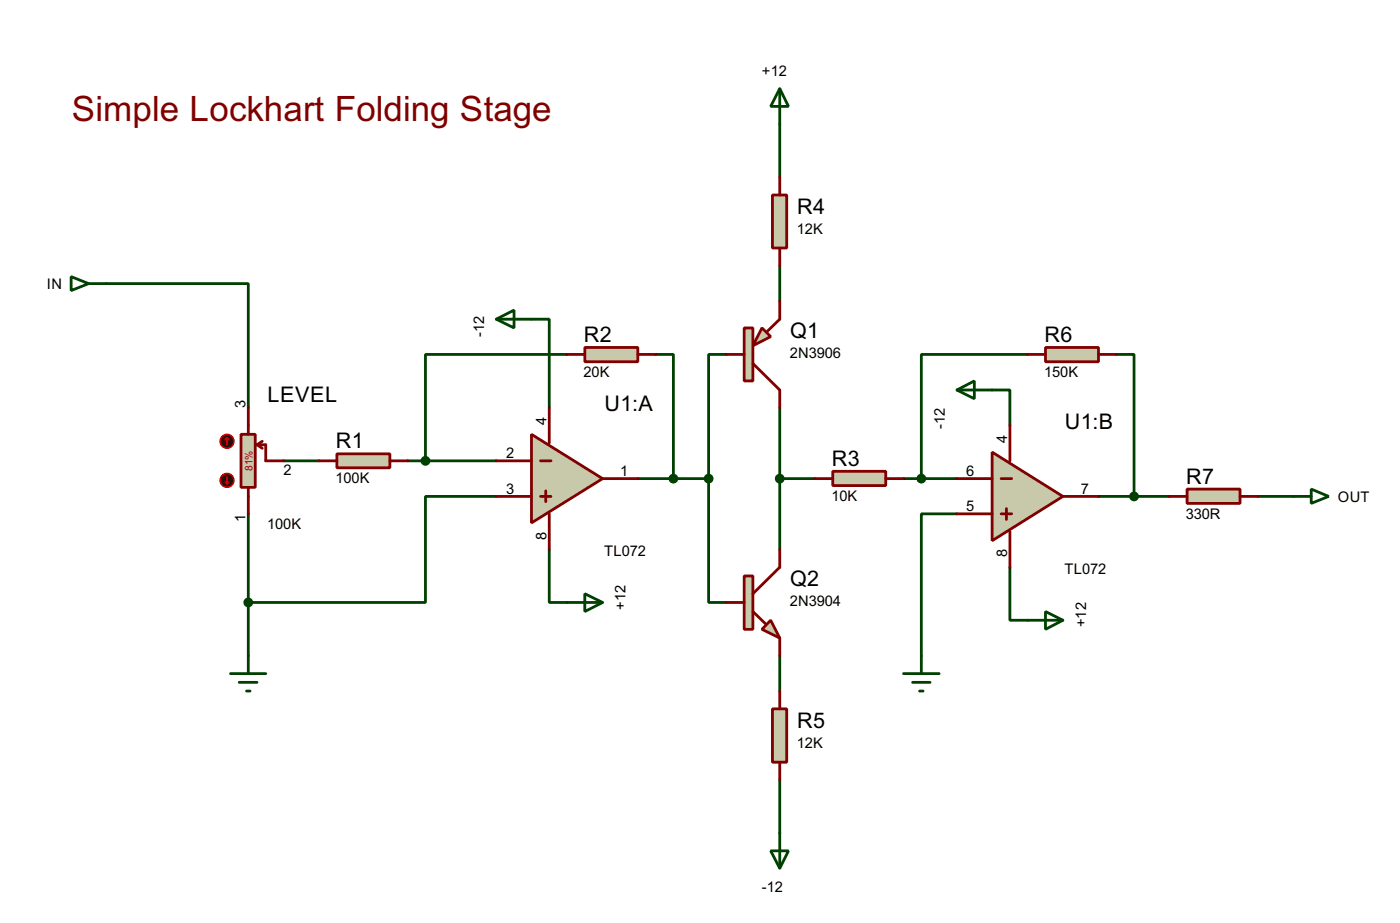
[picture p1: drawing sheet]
<svg xmlns="http://www.w3.org/2000/svg" width="201mm" height="132mm" viewBox="0 0 201 132" stroke-linecap="round" stroke-linejoin="round" font-family="sans-serif">
<g fill="none" stroke="#004000" stroke-width=".4">
<path d="M111.8 17.8v7.6M111.8 38.1v5.1M15.3 40.7h20.3v17.8M76.2 45.8h2.6v12.7M81.3 50.8h-20.3v15.3M94 50.8h2.6v17.8M104.2 50.8h-2.6v17.8M111.8 58.5v20.3M142.3 55.9h2.5v5.1M147.4 50.8h-15.3v17.8M160.1 50.8h2.5v20.4M35.6 73.7v20.3"/>
<path d="M40.7 66.1h5.1M58.5 66.1h12.7M71.2 71.2h-10.2v15.2h-25.4M78.8 78.8v7.6h2.5M91.5 68.6h10.1M101.6 68.6v17.8h2.6M111.8 68.6h5.1M129.6 68.6h7.6M137.2 73.7h-5.1v20.3M157.5 71.2h10.2M180.4 71.2h5.1M111.8 94v5.1"/>
<path d="M144.8 81.3v7.6h2.6M111.8 111.8v7.6"/>
</g>
<path d="M34.6 62.3h2v7.6h-2z" fill="#c8c8aa" stroke="#800000" stroke-width=".4"/>
<path d="M35.6 58.5v3.8M35.6 69.9v3.8M36.9 63.8l.7 .5M36.9 63.8h1.2v2.3h2.6M37.6 63.3l-.7 .5" fill="none" stroke="#800000" stroke-width=".4"/>
<circle cx="32.5" cy="63.3" r="1" fill="#400000" stroke="#f00" stroke-width=".2"/>
<path d="M32.6 62.8l-.3 .2M32.6 62.8l.2 .2M32.6 62.8v1" fill="none" stroke="#f00" stroke-width=".2"/>
<circle cx="32.5" cy="68.9" r="1" fill="#400000" stroke="#f00" stroke-width=".2"/>
<path d="M32.3 69.1l.3 .3M32.6 68.4v1M32.8 69.1l-.2 .3" fill="none" stroke="#f00" stroke-width=".2"/>
<path d="M48.3 65.1h7.6v2h-7.6z" fill="#c8c8aa" stroke="#800000" stroke-width=".4"/>
<path d="M45.8 66.1h2.5M55.9 66.1h2.6" fill="none" stroke="#800000" stroke-width=".4"/>
<path d="M10.2 39.7l2.5 1-2.5 1zM12.7 40.7h2.6M33.1 96.6h5M34.3 97.8h2.6M35.4 99.1h.5M35.6 94v2.6" fill="none" stroke="#004000" stroke-width=".4"/>
<path d="M76.2 62.3l10.2 6.3-10.2 6.4z" fill="#c8c8aa" stroke="#800000" stroke-width=".4"/>
<path d="M78.8 58.5v5M71.2 66.1h5M71.2 71.2h5M77.5 66.1h1.5M77.5 71.2h1.5M78.3 70.4v1.5M78.8 73.7v5.1M86.4 68.6h5.1" fill="none" stroke="#800000" stroke-width=".4"/>
<circle cx="35.6" cy="86.4" r=".5" fill="#004000" stroke="#004000" stroke-width=".4"/>
<path d="M71.2 45.8l2.5-1.3v2.5zM71.2 45.8h5M81.3 86.4h5.1M83.9 85.1l2.5 1.3-2.5 1.3z" fill="none" stroke="#004000" stroke-width=".4"/>
<path d="M83.9 49.8h7.6v2.1h-7.6z" fill="#c8c8aa" stroke="#800000" stroke-width=".4"/>
<path d="M81.3 50.8h2.6M91.5 50.8h2.5" fill="none" stroke="#800000" stroke-width=".4"/>
<circle cx="61" cy="66.1" r=".5" fill="#004000" stroke="#004000" stroke-width=".4"/>
<path d="M109.3 47l1.2 1.3-2.5 1.3z" fill="#c8c8aa" stroke="#800000" stroke-width=".4"/>
<path d="M106.7 47h1.3v7.6h-1.3z" fill="#c8c8aa" stroke="#800000" stroke-width=".4"/>
<path d="M104.2 50.8h2.5M108 52.1l3.8 3.8v2.6M111.8 43.2v2.6l-1.8 1.7" fill="none" stroke="#800000" stroke-width=".4"/>
<path d="M110.5 88.9l1.3 2.6-2.5-1.3z" fill="#c8c8aa" stroke="#800000" stroke-width=".4"/>
<path d="M106.7 82.6h1.3v7.6h-1.3z" fill="#c8c8aa" stroke="#800000" stroke-width=".4"/>
<path d="M111.8 78.8v2.5l-3.8 3.8M104.2 86.4h2.5M108 87.7l1.8 1.7M111.8 91.5v2.5" fill="none" stroke="#800000" stroke-width=".4"/>
<g fill="#004000" stroke="#004000" stroke-width=".4">
<circle cx="96.5" cy="68.6" r=".5"/>
<circle cx="111.8" cy="68.6" r=".5"/>
<circle cx="101.6" cy="68.6" r=".5"/>
</g>
<path d="M119.4 67.6h7.6v2h-7.6z" fill="#c8c8aa" stroke="#800000" stroke-width=".4"/>
<path d="M116.9 68.6h2.5M127 68.6h2.6" fill="none" stroke="#800000" stroke-width=".4"/>
<path d="M110.8 28h2v7.6h-2z" fill="#c8c8aa" stroke="#800000" stroke-width=".4"/>
<path d="M111.8 25.4v2.6M111.8 35.6v2.5" fill="none" stroke="#800000" stroke-width=".4"/>
<path d="M110.8 101.6h2v7.7h-2z" fill="#c8c8aa" stroke="#800000" stroke-width=".4"/>
<path d="M111.8 99.1v2.5M111.8 109.3v2.5" fill="none" stroke="#800000" stroke-width=".4"/>
<path d="M142.3 64.8l10.1 6.4-10.1 6.3z" fill="#c8c8aa" stroke="#800000" stroke-width=".4"/>
<path d="M137.2 68.6h5.1M137.2 73.7h5.1M143.6 68.6h1.5M143.6 73.7h1.5M144.3 72.9v1.6M144.8 61v5.1M144.8 76.2v5.1M152.4 71.2h5.1" fill="none" stroke="#800000" stroke-width=".4"/>
<path d="M129.6 96.6h5.1M130.9 97.8h2.5M131.9 99.1h.5M132.1 94v2.6" fill="none" stroke="#004000" stroke-width=".4"/>
<path d="M149.9 49.8h7.6v2.1h-7.6z" fill="#c8c8aa" stroke="#800000" stroke-width=".4"/>
<path d="M147.4 50.8h2.5M157.5 50.8h2.6" fill="none" stroke="#800000" stroke-width=".4"/>
<circle cx="132.1" cy="68.6" r=".5" fill="#004000" stroke="#004000" stroke-width=".4"/>
<path d="M137.2 55.9l2.5-1.3v2.6zM137.2 55.9h5.1M147.4 88.9h5M149.9 87.7l2.5 1.2-2.5 1.3z" fill="none" stroke="#004000" stroke-width=".4"/>
<path d="M170.2 70.1h7.6v2.1h-7.6z" fill="#c8c8aa" stroke="#800000" stroke-width=".4"/>
<path d="M167.7 71.2h2.5M177.8 71.2h2.6" fill="none" stroke="#800000" stroke-width=".4"/>
<circle cx="162.6" cy="71.2" r=".5" fill="#004000" stroke="#004000" stroke-width=".4"/>
<path d="M111.8 12.7l1.3 2.6h-2.6zM111.8 12.7v5.1M185.5 71.2h2.5M188 70.1l2.5 1.1-2.5 1zM111.8 119.4v5.1M110.5 122h2.6l-1.3 2.5z" fill="none" stroke="#004000" stroke-width=".4"/>
<text font-size="5.6" fill="#800000" x="10.3" y="17.3">Simple Lockhart Folding Stage</text>
<g font-size="3.5">
<text x="114.3" y="30.7">R4</text>
<text x="83.7" y="49">R2</text>
<text x="113.3" y="48.5">Q1</text>
<text x="149.8" y="49">R6</text>
<text x="38.4" y="57.7">LEVEL</text>
<text x="86.7" y="58.9">U1:A</text>
<text x="48.2" y="64.3">R1</text>
<text x="152.7" y="61.5">U1:B</text>
<text x="119.3" y="66.8">R3</text>
<text x="170.1" y="69.3">R7</text>
<text x="113.3" y="84">Q2</text>
<text x="114.3" y="104.3">R5</text>
</g>
<g font-size="2.4">
<text x="109.3" y="10.9">+12</text>
<text x="114.3" y="33.5">12K</text>
<text x="6.7" y="41.5">IN</text>
<text x="69.4" y="48.3" transform="rotate(-90 69.4 48.3)">-12</text>
<text x="113.3" y="51.4">2N3906</text>
<text x="35.2" y="58.4" transform="rotate(-90 35.2 58.4)">3</text>
<text x="83.7" y="54.1">20K</text>
<text x="149.7" y="54.1">150K</text>
<text x="72.6" y="65.7">2</text>
<text x="78.4" y="60.9" transform="rotate(-90 78.4 60.9)">4</text>
<text x="135.5" y="61.5" transform="rotate(-90 135.5 61.5)">-12</text>
<text x="144.4" y="63.5" transform="rotate(-90 144.4 63.5)">4</text>
<text x="40.7" y="68.1">2</text>
<text x="48.1" y="69.3">100K</text>
<text x="72.6" y="70.8">3</text>
<text x="88.9" y="68.2">1</text>
<text x="119.2" y="71.8">10K</text>
<text x="138.6" y="68.2">6</text>
<text x="155" y="70.8">7</text>
<text x="191.8" y="72">OUT</text>
<text x="35.2" y="74.8" transform="rotate(-90 35.2 74.8)">1</text>
<text x="38.3" y="75.9">100K</text>
<text x="78.4" y="77.3" transform="rotate(-90 78.4 77.3)">8</text>
<text x="138.6" y="73.3">5</text>
<text x="170" y="74.4">330R</text>
<text x="86.6" y="79.7">TL072</text>
<text x="144.4" y="79.9" transform="rotate(-90 144.4 79.9)">8</text>
<text x="152.6" y="82.2">TL072</text>
<text x="89.7" y="87.4" transform="rotate(-90 89.7 87.4)">+12</text>
<text x="113.3" y="86.9">2N3904</text>
<text x="155.8" y="89.9" transform="rotate(-90 155.8 89.9)">+12</text>
<text x="114.3" y="107.2">12K</text>
<text x="109.3" y="127.8">-12</text>
</g>
<text font-size="1.7" fill="#c00000" x="36.2" y="67.5" transform="rotate(-90 36.2 67.5)">81%</text>
</svg>
